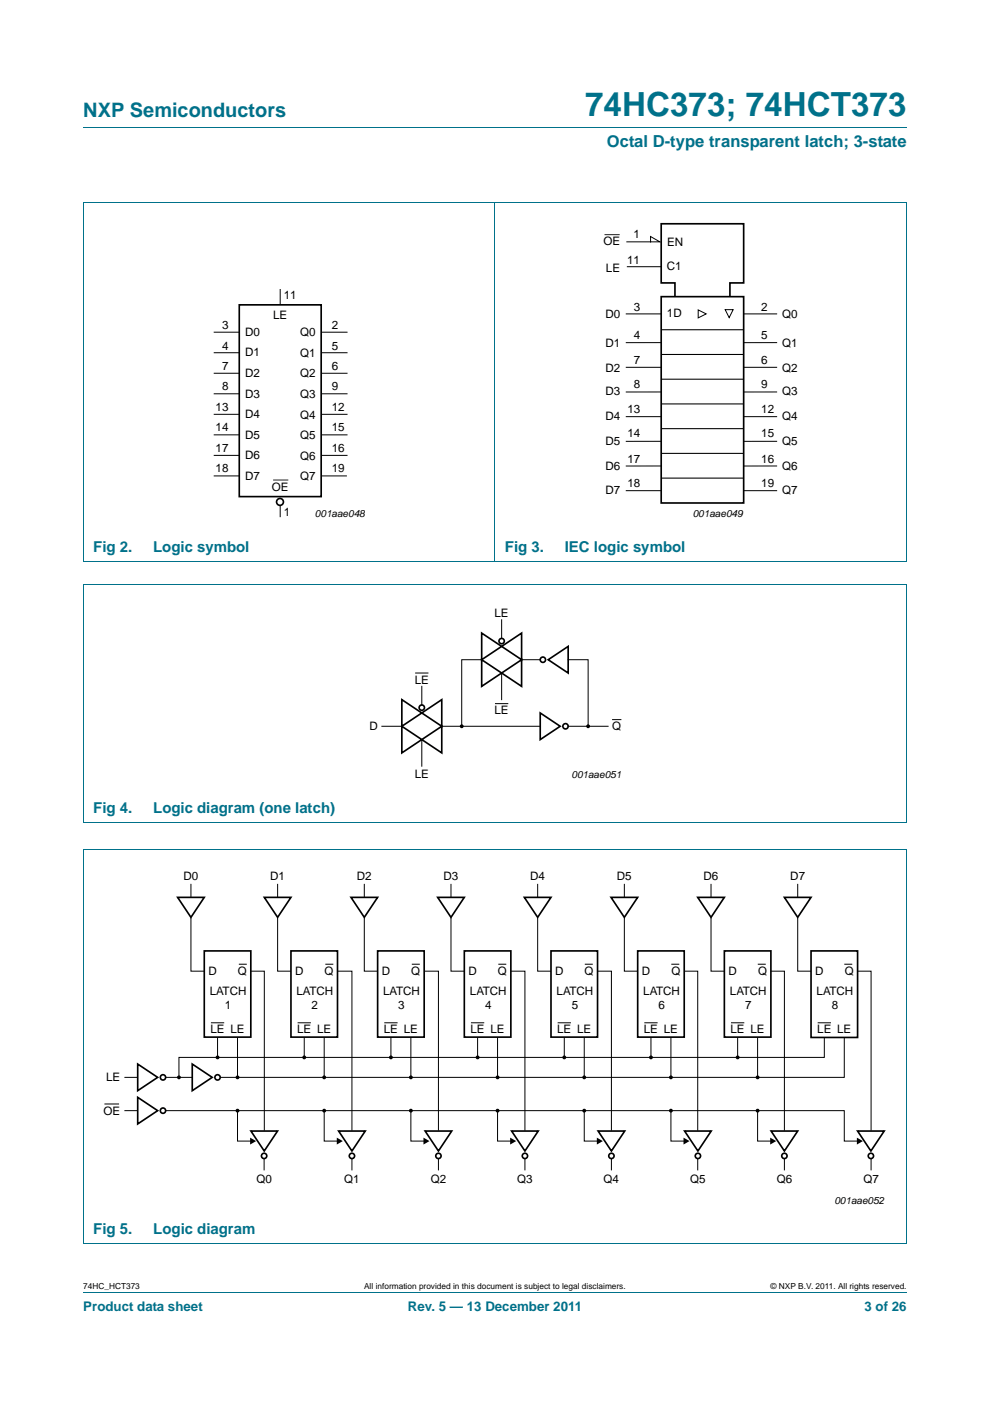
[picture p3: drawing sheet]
<svg xmlns="http://www.w3.org/2000/svg" width="210mm" height="297mm" viewBox="0 0 210 297" stroke-linecap="round" stroke-linejoin="round" font-family="sans-serif">
<g fill="none" stroke="#00718a" stroke-width=".21">
<path d="M17.7 27h174.6M17.6 42.9h174.7M17.7 42.9v76.1l174.6 .1v-76.2M105 42.8v76.3M17.6 124h174.7M17.7 124v50.4M192.3 124v50.4M17.6 174.5h174.7M17.6 180.1h174.7M17.7 180.1v83.6M192.3 180.1v83.6M17.6 263.7h174.7"/>
<path d="M17.7 273.9h174.6"/>
</g>
<g fill="none" stroke="#000" stroke-width=".35">
<path d="M50.8 64.6h17.3v40.7h-17.3zM140.2 62.9h17.5v43.7h-17.5zM143.2 62.9v-2.9h-3v-12.6h17.5v12.6h-2.9v2.9M102.2 134.2l4.2 2.9-4.2 2.8zM102.2 139.9l4.2 2.8-4.2 2.8zM106.4 137.1l4.2-2.9v5.7zM116.3 139.9l4.2-2.9v5.7zM85.2 148.3l4.3 2.9-4.3 2.8zM85.2 154l4.3 2.8-4.3 2.8zM89.5 151.2l4.2-2.9v5.7zM89.5 156.8l4.2-2.8v5.6zM106.4 142.7l4.2-2.8v5.6z"/>
<path d="M114.6 151.2l4.2 2.8-4.2 2.8zM37.7 190.3h5.6l-2.8 4.2zM56.1 190.3h5.6l-2.8 4.2zM74.4 190.3h5.7l-2.8 4.2zM92.8 190.3h5.7l-2.8 4.2zM111.2 190.3h5.7l-2.9 4.2zM129.6 190.3h5.6l-2.8 4.2zM148 190.3h5.6l-2.8 4.2zM166.4 190.3h5.6l-2.8 4.2zM43.3 201.6h9.9v18.3h-9.9zM61.7 201.6h9.9v18.3h-9.9zM80.1 201.6h9.9v18.3h-9.9z"/>
<path d="M98.5 201.6h9.9v18.3h-9.9zM116.9 201.6h9.8v18.3h-9.8zM135.3 201.6h9.8v18.3h-9.8zM153.6 201.6h9.9v18.3h-9.9zM172 201.6h9.9v18.4h-9.9zM29.2 225.6l4.2 2.8-4.2 2.8zM29.2 232.7l4.2 2.8-4.2 2.8zM40.8 225.6l4.2 2.8-4.2 2.8zM53.2 239.8h5.7l-2.9 4.2zM71.8 239.8h5.7l-2.9 4.2zM90.2 239.8h5.6l-2.8 4.2zM108.5 239.8h5.7l-2.9 4.2z"/>
<path d="M126.9 239.8h5.6l-2.8 4.2zM145.2 239.8h5.6l-2.8 4.2zM163.5 239.8h5.7l-2.8 4.2zM181.9 239.8h5.6l-2.8 4.2z"/>
<circle cx="59.4" cy="106.4" r=".73"/>
<circle cx="106.4" cy="135.9" r=".56"/>
<circle cx="115.1" cy="139.9" r=".56"/>
<circle cx="89.5" cy="150" r=".56"/>
<circle cx="119.9" cy="154" r=".56"/>
<circle cx="34.6" cy="228.4" r=".56"/>
<circle cx="34.6" cy="235.5" r=".56"/>
<circle cx="46.1" cy="228.4" r=".56"/>
<circle cx="56" cy="245.1" r=".56"/>
<circle cx="74.6" cy="245.1" r=".56"/>
<circle cx="93" cy="245.1" r=".56"/>
<circle cx="111.3" cy="245.1" r=".56"/>
<circle cx="129.7" cy="245.1" r=".56"/>
<circle cx="148" cy="245.1" r=".56"/>
<circle cx="166.4" cy="245.1" r=".56"/>
<circle cx="184.7" cy="245.1" r=".56"/>
</g>
<g fill="none" stroke="#000" stroke-width=".21">
<path d="M133 51.3h7l-2-1.2v1.2M133 56.5h7.2M45.3 70.4h5.5M45.3 74.8h5.5M45.3 79.1h5.5M59.4 61.3v3.2M68.1 70.4h5.6M68.1 74.8h5.6M68.1 79.1h5.6M132.7 66.6h7.5M132.7 77.9h7.5M140.2 72.6l-7.5 .1"/>
<path d="M148.1 65.7l1.7 .9-1.7 .8zM153.8 65.7h1.7l-.8 1.6zM157.8 66.6h7M157.8 77.9h7M164.8 72.6l-7 .1M45.3 83.5h5.5M45.3 87.8h5.5M45.3 92.2h5.5M45.3 96.6h5.5M68.1 83.5h5.6M68.1 87.8h5.6M68.1 92.2h5.6"/>
<path d="M68.1 96.6h5.6M132.7 88.3h7.5M140.2 83.1h-7.5M140.2 93.6h-7.5M140.2 98.8h-7.5M157.8 88.3h7M164.8 83.1h-7M164.8 93.6h-7M164.8 98.8h-7M45.3 100.9h5.5M59.4 107.1v2.6M68.2 100.9h5.4"/>
<path d="M132.7 104h7.5M157.8 104h7M102.2 139.9h-4.3v14.1M106.4 131.4v4M110.6 139.9h4M120.5 139.9h4.2v14.1M81 154h4.2M89.5 145.5v4M89.5 156.8v5.7M93.7 154h20.9M106.4 142.7v5.6M120.5 154h8.5"/>
<path d="M40.5 194.5v11.4h2.8M40.5 187.5v2.8M58.9 187.5v2.8M58.9 194.5v11.4h2.8M77.3 187.5v2.8M77.3 194.5v11.4h2.8M95.7 187.5v2.8M95.7 194.5v11.4h2.8M114 187.5v2.8M114 194.5v11.4h2.9M132.4 187.5v2.8M132.4 194.5v11.4h2.9"/>
<path d="M150.8 194.5v11.4h2.8M150.8 187.5v2.8M169.2 187.5v2.8M169.2 194.5v11.4h2.8M44.7 216.9h2.9M46.1 220v4.2M50.4 220v8.4M50.7 204.4h1.7M53.2 205.9h2.9v33.8M63.1 216.9h2.8M64.5 220v4.2M68.8 220v8.4"/>
<path d="M69 204.4h1.7M71.5 205.9h3.1v33.8M81.5 216.9h2.8M82.9 220v4.2M87.1 220v8.4M87.3 204.4h1.7M89.9 205.9h3.1v33.8M99.9 216.9h2.8M101.3 220v4.2M105.5 220v8.4M105.7 204.4h1.7M108.3 205.9h3v33.8"/>
<path d="M118.3 216.9h2.8M119.7 220v4.2M123.9 220v8.4M124 204.4h1.7M126.7 205.9h3v33.8M136.7 216.9h2.8M138.1 220v4.2M142.3 220v8.4M142.4 204.4h1.7M145.1 205.9h2.9v33.8M155 216.9h2.9M156.5 220v4.2"/>
<path d="M160.7 220v8.4M160.7 204.4h1.7M163.5 205.9h2.9v33.8M173.4 216.9h2.9M174.8 220v4.2h-136.8v4.2M179.1 220v8.4h-132.4M179.1 204.4h1.7M181.9 205.9h2.9v33.8M22.1 234.1h3.2M26.4 228.4h2.8M26.4 235.5h2.8M35.1 228.4h5.7"/>
<path d="M35.1 235.5h144v6.4h2.8M50.4 235.5v6.4h3.1M68.8 235.5v6.4h3.1M87.1 235.5v6.4h3.2M105.5 235.5v6.4h3.1M123.9 235.5v6.4h3.1M142.3 235.5v6.4h3.1M160.7 235.5v6.4h3.1M56 245.6v2.5M74.6 245.6v2.5M93 245.6v2.5M111.3 245.6v2.5"/>
<path d="M129.7 245.6v2.5M148 245.6v2.5M166.4 245.6v2.5M184.8 245.6v2.5"/>
</g>
<path d="M128.2 49.8h3.2M57.9 101.8h3.3" fill="none" stroke="#231f20" stroke-width=".21"/>
<path d="M140.2 75.2h17.5M140.2 69.9h17.5M140.2 96.1h17.5M140.2 90.9h17.5M140.2 85.6h17.5M140.2 80.4h17.5M140.2 101.4h17.5" fill="none" stroke="#000" stroke-width=".23"/>
<g fill="#000" stroke="#000" stroke-width=".25">
<circle cx="97.9" cy="154" r=".28"/>
<circle cx="124.7" cy="154" r=".28"/>
<circle cx="38" cy="228.4" r=".28"/>
<circle cx="46.1" cy="224.2" r=".28"/>
<circle cx="50.4" cy="228.4" r=".28"/>
<circle cx="50.4" cy="235.5" r=".28"/>
<circle cx="64.5" cy="224.2" r=".28"/>
<circle cx="68.8" cy="235.5" r=".28"/>
<circle cx="68.8" cy="228.4" r=".28"/>
<circle cx="82.9" cy="224.2" r=".28"/>
<circle cx="87.1" cy="235.5" r=".28"/>
<circle cx="87.1" cy="228.4" r=".28"/>
<circle cx="101.3" cy="224.2" r=".28"/>
<circle cx="105.5" cy="228.4" r=".28"/>
<circle cx="105.5" cy="235.5" r=".28"/>
<circle cx="119.7" cy="224.2" r=".28"/>
<circle cx="123.9" cy="228.4" r=".28"/>
<circle cx="123.9" cy="235.5" r=".28"/>
<circle cx="138.1" cy="224.2" r=".28"/>
<circle cx="142.3" cy="228.4" r=".28"/>
<circle cx="142.3" cy="235.5" r=".28"/>
<circle cx="156.5" cy="224.2" r=".28"/>
<circle cx="160.7" cy="228.4" r=".28"/>
<circle cx="160.7" cy="235.5" r=".28"/>
</g>
<path d="M88.1 142.7h2.8zM105 149.2h2.8zM129.8 152.6h2z" fill="#000" stroke="#000" stroke-width=".21"/>
<path d="M53.1 241.2l1.2 .7-1.2 .8zM71.4 241.2l1.3 .7-1.3 .8zM89.8 241.2l1.3 .7-1.3 .8zM108.2 241.2l1.3 .7-1.3 .8zM126.6 241.2l1.3 .7-1.3 .8zM145 241.2l1.3 .7-1.3 .8zM163.4 241.2l1.2 .7-1.2 .8zM181.7 241.2l1.3 .7-1.3 .8z" fill="#000"/>
<text font-size="7" fill="#00718a" x="124.1" y="24.6">74HC373; 74HCT373</text>
<text font-size="4.2" fill="#00718a" x="17.7" y="24.9">NXP Semiconductors</text>
<text font-size="3.5" fill="#00718a" x="128.7" y="31.1">Octal D-type transparent latch; 3-state</text>
<g font-size="3.2" fill="#00718a">
<text x="19.8" y="116.9">Fig 2.</text>
<text x="32.5" y="116.9">Logic symbol</text>
<text x="107.1" y="116.9">Fig 3.</text>
<text x="119.8" y="116.9">IEC logic symbol</text>
<text x="19.8" y="172.3">Fig 4.</text>
<text x="32.5" y="172.3">Logic diagram (one latch)</text>
<text x="19.8" y="261.6">Fig 5.</text>
<text x="32.5" y="261.6">Logic diagram</text>
</g>
<g font-size="2.8" fill="#00718a">
<text x="17.7" y="277.9">Product data sheet</text>
<text x="86.5" y="277.9">Rev. 5 — 13 December 2011</text>
<text x="183.4" y="277.9">3 of 26</text>
</g>
<g font-size="2.5">
<text x="128" y="52">OE</text>
<text x="134.4" y="50.4">1</text>
<text x="141.5" y="52.1">EN</text>
<text x="128.5" y="57.6">LE</text>
<text x="133" y="56">11</text>
<text x="141.5" y="57.2">C1</text>
<text x="60.2" y="63.4">11</text>
<text x="134.4" y="65.9">3</text>
<text x="161.5" y="65.9">2</text>
<text x="47.1" y="69.8">3</text>
<text x="52" y="71.2">D0</text>
<text x="57.9" y="67.6">LE</text>
<text x="63.7" y="71.3">Q0</text>
<text x="70.4" y="69.8">2</text>
<text x="128.4" y="67.4">D0</text>
<text x="134.4" y="72">4</text>
<text x="141.5" y="67.3">1D</text>
<text x="161.5" y="71.9">5</text>
<text x="165.9" y="67.4">Q0</text>
<text x="47.1" y="74.1">4</text>
<text x="52" y="75.6">D1</text>
<text x="63.7" y="75.6">Q1</text>
<text x="70.4" y="74.1">5</text>
<text x="128.4" y="73.5">D1</text>
<text x="134.4" y="77.2">7</text>
<text x="161.5" y="77.2">6</text>
<text x="165.9" y="73.5">Q1</text>
<text x="47.1" y="82.8">8</text>
<text x="47.1" y="78.4">7</text>
<text x="52" y="79.9">D2</text>
<text x="63.7" y="80">Q2</text>
<text x="70.4" y="82.8">9</text>
<text x="70.4" y="78.4">6</text>
<text x="128.4" y="83.8">D3</text>
<text x="128.4" y="78.8">D2</text>
<text x="134.4" y="82.2">8</text>
<text x="161.5" y="82.2">9</text>
<text x="165.9" y="83.8">Q3</text>
<text x="165.9" y="78.8">Q2</text>
<text x="45.7" y="87.1">13</text>
<text x="52" y="84.3">D3</text>
<text x="52" y="88.7">D4</text>
<text x="63.7" y="84.4">Q3</text>
<text x="63.7" y="88.7">Q4</text>
<text x="70.4" y="87.1">12</text>
<text x="128.4" y="89.2">D4</text>
<text x="133.1" y="87.6">13</text>
<text x="161.5" y="87.6">12</text>
<text x="165.9" y="89.2">Q4</text>
<text x="45.7" y="95.8">17</text>
<text x="45.7" y="91.4">14</text>
<text x="52" y="93">D5</text>
<text x="63.7" y="93.1">Q5</text>
<text x="70.4" y="95.7">16</text>
<text x="70.4" y="91.4">15</text>
<text x="128.4" y="94.3">D5</text>
<text x="133.1" y="92.7">14</text>
<text x="161.5" y="92.7">15</text>
<text x="165.9" y="94.3">Q5</text>
<text x="45.7" y="100.1">18</text>
<text x="52" y="97.4">D6</text>
<text x="52" y="101.8">D7</text>
<text x="63.7" y="97.5">Q6</text>
<text x="63.7" y="101.8">Q7</text>
<text x="70.4" y="100.1">19</text>
<text x="128.4" y="99.7">D6</text>
<text x="133.1" y="98.1">17</text>
<text x="161.5" y="98.1">16</text>
<text x="165.9" y="99.7">Q6</text>
<text x="57.6" y="104.2">OE</text>
<text x="128.4" y="104.8">D7</text>
<text x="133.1" y="103.2">18</text>
<text x="161.5" y="103.2">19</text>
<text x="165.9" y="104.8">Q7</text>
<text x="60.2" y="109.4">1</text>
<text x="104.9" y="130.8">LE</text>
<text x="88" y="145">LE</text>
<text x="78.4" y="154.8">D</text>
<text x="104.9" y="151.4">LE</text>
<text x="129.8" y="154.8">Q</text>
<text x="88" y="165">LE</text>
<text x="38.9" y="186.7">D0</text>
<text x="57.3" y="186.7">D1</text>
<text x="75.7" y="186.7">D2</text>
<text x="94.1" y="186.7">D3</text>
<text x="112.5" y="186.7">D4</text>
<text x="130.8" y="186.7">D5</text>
<text x="149.2" y="186.7">D6</text>
<text x="167.6" y="186.7">D7</text>
<text x="44.2" y="206.7">D</text>
<text x="50.5" y="206.7">Q</text>
<text x="62.6" y="206.7">D</text>
<text x="68.9" y="206.7">Q</text>
<text x="81" y="206.7">D</text>
<text x="87.2" y="206.7">Q</text>
<text x="99.4" y="206.7">D</text>
<text x="105.6" y="206.7">Q</text>
<text x="117.8" y="206.7">D</text>
<text x="124" y="206.7">Q</text>
<text x="136.1" y="206.7">D</text>
<text x="142.4" y="206.7">Q</text>
<text x="154.5" y="206.7">D</text>
<text x="160.8" y="206.7">Q</text>
<text x="172.9" y="206.7">D</text>
<text x="179.2" y="206.7">Q</text>
<text x="44.5" y="210.9">LATCH</text>
<text x="47.7" y="213.9">1</text>
<text x="62.9" y="210.9">LATCH</text>
<text x="66.1" y="213.9">2</text>
<text x="81.3" y="210.9">LATCH</text>
<text x="84.5" y="213.9">3</text>
<text x="99.7" y="210.9">LATCH</text>
<text x="102.9" y="213.9">4</text>
<text x="118" y="210.9">LATCH</text>
<text x="121.3" y="213.9">5</text>
<text x="136.4" y="210.9">LATCH</text>
<text x="139.6" y="213.9">6</text>
<text x="154.8" y="210.9">LATCH</text>
<text x="158" y="213.9">7</text>
<text x="173.2" y="210.9">LATCH</text>
<text x="176.4" y="213.9">8</text>
<text x="44.6" y="219.1">LE LE</text>
<text x="63" y="219.1">LE LE</text>
<text x="81.4" y="219.1">LE LE</text>
<text x="99.8" y="219.1">LE LE</text>
<text x="118.2" y="219.1">LE LE</text>
<text x="136.6" y="219.1">LE LE</text>
<text x="154.9" y="219.1">LE LE</text>
<text x="173.3" y="219.1">LE LE</text>
<text x="22.5" y="229.3">LE</text>
<text x="22" y="236.3">OE</text>
<text x="54.4" y="250.8">Q0</text>
<text x="73" y="250.8">Q1</text>
<text x="91.3" y="250.8">Q2</text>
<text x="109.7" y="250.8">Q3</text>
<text x="128" y="250.8">Q4</text>
<text x="146.4" y="250.8">Q5</text>
<text x="164.8" y="250.8">Q6</text>
<text x="183.2" y="250.8">Q7</text>
</g>
<g font-size="2.1">
<text x="66.8" y="109.5">001aae048</text>
<text x="146.9" y="109.5">001aae049</text>
<text x="121.2" y="165">001aae051</text>
<text x="177" y="255.2">001aae052</text>
</g>
<g font-size="1.8">
<text x="17.7" y="273.3">74HC_HCT373</text>
<text x="77.2" y="273.3">All information provided in this document is subject to legal disclaimers.</text>
<text x="163.4" y="273.3">© NXP B.V. 2011. All rights reserved.</text>
</g>
</svg>
